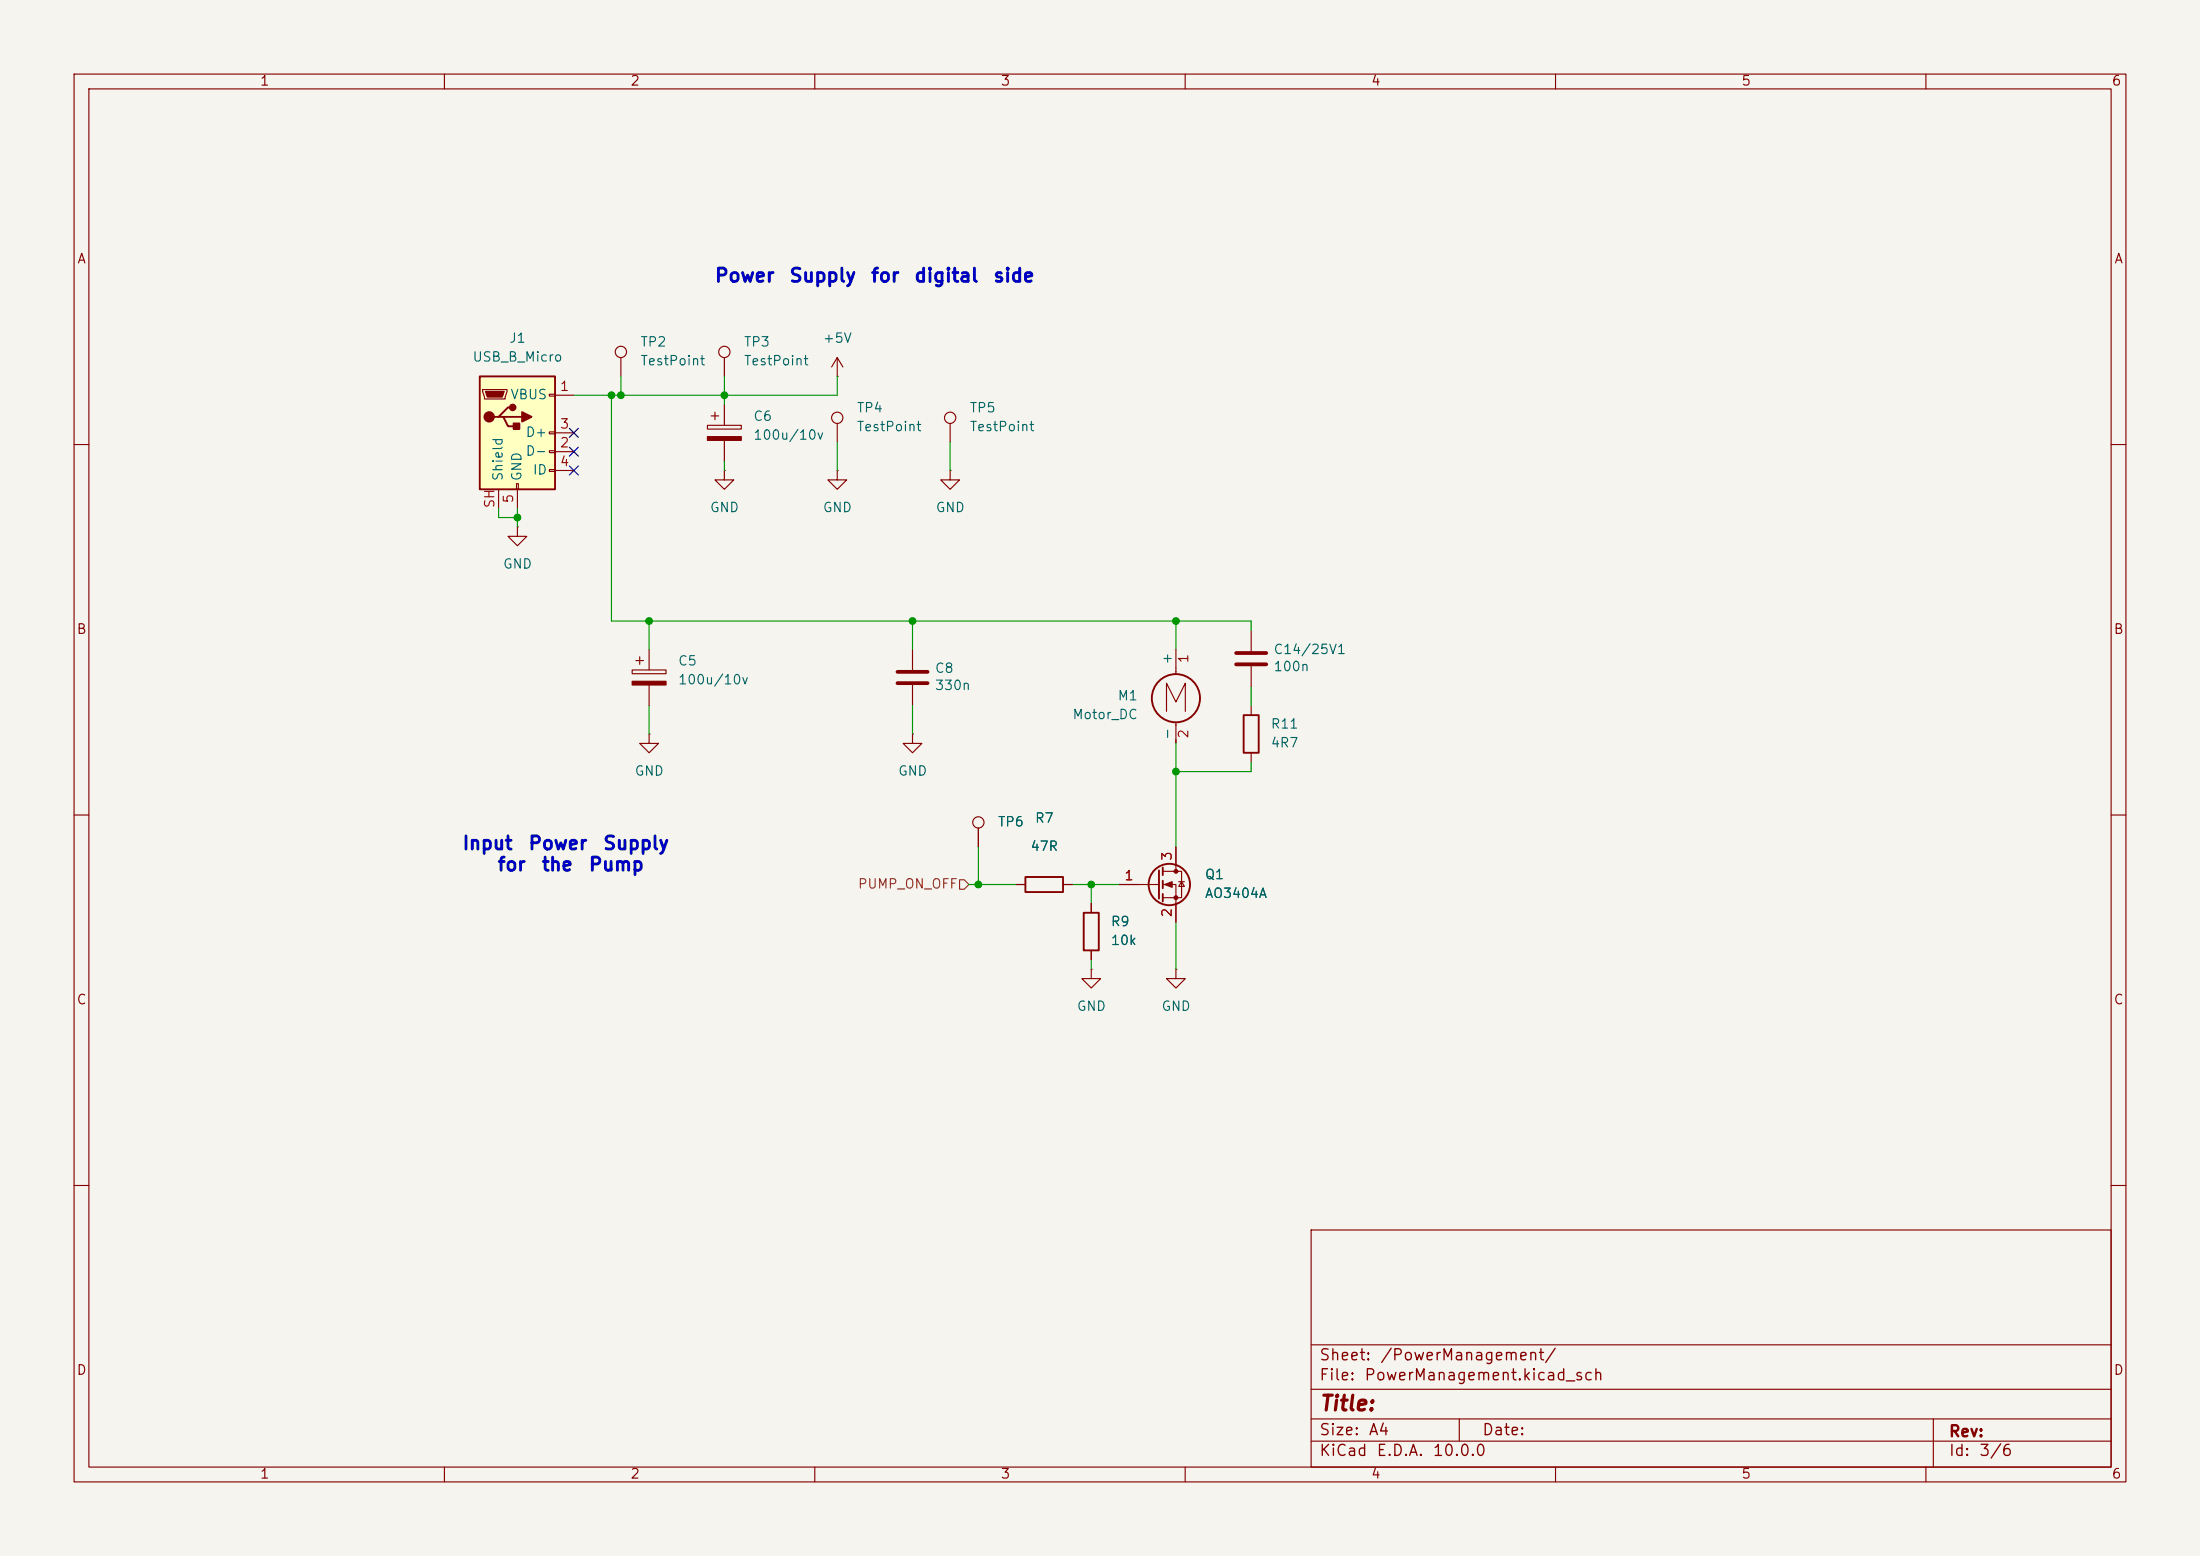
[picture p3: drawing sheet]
(kicad_sch
 (version 20260306)
 (generator "eeschema")
 (generator_version "10.0")
 (paper "A4")
 (lib_symbols
  (symbol "Connector:TestPoint"
   (pin_numbers (hide yes))
   (pin_names
    (offset 0.762) (hide yes)) (exclude_from_sim no) (in_bom yes) (on_board yes)
   (in_pos_files yes)
   (duplicate_pin_numbers_are_jumpers no)
   (property "Reference" "TP" (at 0 6.858 0) (show_name no) (do_not_autoplace no) (effects (font (size 1.27 1.27))))
   (property "Value" "TestPoint" (at 0 5.08 0) (show_name no) (do_not_autoplace no) (effects (font (size 1.27 1.27))))
   (property "Footprint" "" (at 5.08 0 0) (show_name no) (do_not_autoplace no) (hide yes) (effects (font (size 1.27 1.27))))
   (property "Datasheet" "" (at 5.08 0 0) (show_name no) (do_not_autoplace no) (hide yes) (effects (font (size 1.27 1.27))))
   (property "Description" "test point" (at 0 0 0) (show_name no) (do_not_autoplace no) (hide yes) (effects (font (size 1.27 1.27))))
   (symbol "TestPoint_0_1"
    (circle (center 0 3.302) (radius 0.762) (stroke (width 0) (type default)) (fill (type none))))
   (symbol "TestPoint_1_1"
    (pin passive line (at 0 0 90) (length 2.54) (name "1" (effects (font (size 1.27 1.27)))) (number "1" (effects (font (size 1.27 1.27))))))
   (embedded_fonts no))
  (symbol "Device:C"
   (pin_numbers (hide yes))
   (pin_names
    (offset 0.254)) (exclude_from_sim no) (in_bom yes) (on_board yes)
   (in_pos_files yes)
   (duplicate_pin_numbers_are_jumpers no)
   (property "Reference" "C" (at 0.635 2.54 0) (show_name no) (do_not_autoplace no) (effects (font (size 1.27 1.27)) (justify left)))
   (property "Value" "C" (at 0.635 -2.54 0) (show_name no) (do_not_autoplace no) (effects (font (size 1.27 1.27)) (justify left)))
   (property "Footprint" "" (at 0.9652 -3.81 0) (show_name no) (do_not_autoplace no) (hide yes) (effects (font (size 1.27 1.27))))
   (property "Datasheet" "" (at 0 0 0) (show_name no) (do_not_autoplace no) (hide yes) (effects (font (size 1.27 1.27))))
   (property "Description" "Unpolarized capacitor" (at 0 0 0) (show_name no) (do_not_autoplace no) (hide yes) (effects (font (size 1.27 1.27))))
   (symbol "C_0_1"
    (polyline (pts (xy -2.032 0.762) (xy 2.032 0.762)) (stroke (width 0.508) (type default)) (fill (type none)))
    (polyline (pts (xy -2.032 -0.762) (xy 2.032 -0.762)) (stroke (width 0.508) (type default)) (fill (type none))))
   (symbol "C_1_1"
    (pin passive line (at 0 3.81 270) (length 2.794) (name "" (effects (font (size 1.27 1.27)))) (number "1" (effects (font (size 1.27 1.27)))))
    (pin passive line (at 0 -3.81 90) (length 2.794) (name "" (effects (font (size 1.27 1.27)))) (number "2" (effects (font (size 1.27 1.27))))))
   (embedded_fonts no))
  (symbol "Device:C_Polarized"
   (pin_numbers (hide yes))
   (pin_names
    (offset 0.254)) (exclude_from_sim no) (in_bom yes) (on_board yes)
   (in_pos_files yes)
   (duplicate_pin_numbers_are_jumpers no)
   (property "Reference" "C" (at 0.635 2.54 0) (show_name no) (do_not_autoplace no) (effects (font (size 1.27 1.27)) (justify left)))
   (property "Value" "C_Polarized" (at 0.635 -2.54 0) (show_name no) (do_not_autoplace no) (effects (font (size 1.27 1.27)) (justify left)))
   (property "Footprint" "" (at 0.9652 -3.81 0) (show_name no) (do_not_autoplace no) (hide yes) (effects (font (size 1.27 1.27))))
   (property "Datasheet" "" (at 0 0 0) (show_name no) (do_not_autoplace no) (hide yes) (effects (font (size 1.27 1.27))))
   (property "Description" "Polarized capacitor" (at 0 0 0) (show_name no) (do_not_autoplace no) (hide yes) (effects (font (size 1.27 1.27))))
   (symbol "C_Polarized_0_1"
    (rectangle (start -2.286 0.508) (end 2.286 1.016) (stroke (width 0) (type default)) (fill (type none)))
    (polyline (pts (xy -1.778 2.286) (xy -0.762 2.286)) (stroke (width 0) (type default)) (fill (type none)))
    (polyline (pts (xy -1.27 2.794) (xy -1.27 1.778)) (stroke (width 0) (type default)) (fill (type none)))
    (rectangle (start 2.286 -0.508) (end -2.286 -1.016) (stroke (width 0) (type default)) (fill (type outline))))
   (symbol "C_Polarized_1_1"
    (pin passive line (at 0 3.81 270) (length 2.794) (name "" (effects (font (size 1.27 1.27)))) (number "1" (effects (font (size 1.27 1.27)))))
    (pin passive line (at 0 -3.81 90) (length 2.794) (name "" (effects (font (size 1.27 1.27)))) (number "2" (effects (font (size 1.27 1.27))))))
   (embedded_fonts no))
  (symbol "Device:R"
   (pin_numbers (hide yes))
   (pin_names
    (offset 0)) (exclude_from_sim no) (in_bom yes) (on_board yes)
   (in_pos_files yes)
   (duplicate_pin_numbers_are_jumpers no)
   (property "Reference" "R" (at 2.032 0 90) (show_name no) (do_not_autoplace no) (effects (font (size 1.27 1.27))))
   (property "Value" "R" (at 0 0 90) (show_name no) (do_not_autoplace no) (effects (font (size 1.27 1.27))))
   (property "Footprint" "" (at -1.778 0 90) (show_name no) (do_not_autoplace no) (hide yes) (effects (font (size 1.27 1.27))))
   (property "Datasheet" "" (at 0 0 0) (show_name no) (do_not_autoplace no) (hide yes) (effects (font (size 1.27 1.27))))
   (property "Description" "Resistor" (at 0 0 0) (show_name no) (do_not_autoplace no) (hide yes) (effects (font (size 1.27 1.27))))
   (symbol "R_0_1"
    (rectangle (start -1.016 -2.54) (end 1.016 2.54) (stroke (width 0.254) (type default)) (fill (type none))))
   (symbol "R_1_1"
    (pin passive line (at 0 3.81 270) (length 1.27) (name "" (effects (font (size 1.27 1.27)))) (number "1" (effects (font (size 1.27 1.27)))))
    (pin passive line (at 0 -3.81 90) (length 1.27) (name "" (effects (font (size 1.27 1.27)))) (number "2" (effects (font (size 1.27 1.27))))))
   (embedded_fonts no))
  (symbol "Motor:Motor_DC"
   (pin_names
    (offset 0)) (exclude_from_sim no) (in_bom yes) (on_board yes)
   (in_pos_files yes)
   (duplicate_pin_numbers_are_jumpers no)
   (property "Reference" "M" (at 2.54 2.54 0) (show_name no) (do_not_autoplace no) (effects (font (size 1.27 1.27)) (justify left)))
   (property "Value" "Motor_DC" (at 2.54 -5.08 0) (show_name no) (do_not_autoplace no) (effects (font (size 1.27 1.27)) (justify left top)))
   (property "Footprint" "" (at 0 -2.286 0) (show_name no) (do_not_autoplace no) (hide yes) (effects (font (size 1.27 1.27))))
   (property "Datasheet" "" (at 0 -2.286 0) (show_name no) (do_not_autoplace no) (hide yes) (effects (font (size 1.27 1.27))))
   (property "Description" "DC Motor" (at 0 0 0) (show_name no) (do_not_autoplace no) (hide yes) (effects (font (size 1.27 1.27))))
   (symbol "Motor_DC_0_0"
    (polyline (pts (xy -1.27 -3.302) (xy -1.27 0.508) (xy 0 -2.032) (xy 1.27 0.508) (xy 1.27 -3.302)) (stroke (width 0) (type default)) (fill (type none))))
   (symbol "Motor_DC_0_1"
    (polyline (pts (xy 0 2.032) (xy 0 2.54)) (stroke (width 0) (type default)) (fill (type none)))
    (polyline (pts (xy 0 1.7272) (xy 0 2.0828)) (stroke (width 0) (type default)) (fill (type none)))
    (circle (center 0 -1.524) (radius 3.2512) (stroke (width 0.254) (type default)) (fill (type none)))
    (polyline (pts (xy 0 -4.7752) (xy 0 -5.1816)) (stroke (width 0) (type default)) (fill (type none)))
    (polyline (pts (xy 0 -7.62) (xy 0 -7.112)) (stroke (width 0) (type default)) (fill (type none))))
   (symbol "Motor_DC_1_1"
    (pin passive line (at 0 5.08 270) (length 2.54) (name "+" (effects (font (size 1.27 1.27)))) (number "1" (effects (font (size 1.27 1.27)))))
    (pin passive line (at 0 -7.62 90) (length 2.54) (name "-" (effects (font (size 1.27 1.27)))) (number "2" (effects (font (size 1.27 1.27))))))
   (embedded_fonts no))
  (symbol "Transistor_FET:AO3400A"
   (pin_names
    (offset 0) (hide yes)) (exclude_from_sim no) (in_bom yes) (on_board yes)
   (in_pos_files yes)
   (duplicate_pin_numbers_are_jumpers no)
   (property "Reference" "Q" (at 5.08 1.905 0) (show_name no) (do_not_autoplace no) (effects (font (size 1.27 1.27)) (justify left)))
   (property "Value" "AO3400A" (at 5.08 0 0) (show_name no) (do_not_autoplace no) (effects (font (size 1.27 1.27)) (justify left)))
   (property "Footprint" "Package_TO_SOT_SMD:SOT-23" (at 5.08 -1.905 0) (show_name no) (do_not_autoplace no) (hide yes) (effects (font (size 1.27 1.27)
    (italic yes)) (justify left)))
   (property "Datasheet" "http://www.aosmd.com/pdfs/datasheet/AO3400A.pdf" (at 5.08 -3.81 0) (show_name no) (do_not_autoplace no) (hide yes) (effects (font (size 1.27 1.27)) (justify left)))
   (property "Description" "30V Vds, 5.7A Id, N-Channel MOSFET, SOT-23" (at 0 0 0) (show_name no) (do_not_autoplace no) (hide yes) (effects (font (size 1.27 1.27))))
   (symbol "AO3400A_0_1"
    (polyline (pts (xy 0.254 1.905) (xy 0.254 -1.905)) (stroke (width 0.254) (type default)) (fill (type none)))
    (polyline (pts (xy 0.254 0) (xy -2.54 0)) (stroke (width 0) (type default)) (fill (type none)))
    (polyline (pts (xy 0.762 2.286) (xy 0.762 1.27)) (stroke (width 0.254) (type default)) (fill (type none)))
    (polyline (pts (xy 0.762 0.508) (xy 0.762 -0.508)) (stroke (width 0.254) (type default)) (fill (type none)))
    (polyline (pts (xy 0.762 -1.27) (xy 0.762 -2.286)) (stroke (width 0.254) (type default)) (fill (type none)))
    (polyline (pts (xy 0.762 -1.778) (xy 3.302 -1.778) (xy 3.302 1.778) (xy 0.762 1.778)) (stroke (width 0) (type default)) (fill (type none)))
    (polyline (pts (xy 1.016 0) (xy 2.032 0.381) (xy 2.032 -0.381) (xy 1.016 0)) (stroke (width 0) (type default)) (fill (type outline)))
    (circle (center 1.651 0) (radius 2.794) (stroke (width 0.254) (type default)) (fill (type none)))
    (polyline (pts (xy 2.54 2.54) (xy 2.54 1.778)) (stroke (width 0) (type default)) (fill (type none)))
    (circle (center 2.54 1.778) (radius 0.254) (stroke (width 0) (type default)) (fill (type outline)))
    (circle (center 2.54 -1.778) (radius 0.254) (stroke (width 0) (type default)) (fill (type outline)))
    (polyline (pts (xy 2.54 -2.54) (xy 2.54 0) (xy 0.762 0)) (stroke (width 0) (type default)) (fill (type none)))
    (polyline (pts (xy 2.921 0.381) (xy 3.683 0.381)) (stroke (width 0) (type default)) (fill (type none)))
    (polyline (pts (xy 3.302 0.381) (xy 2.921 -0.254) (xy 3.683 -0.254) (xy 3.302 0.381)) (stroke (width 0) (type default)) (fill (type none))))
   (symbol "AO3400A_1_1"
    (pin input line (at -5.08 0 0) (length 2.54) (name "G" (effects (font (size 1.27 1.27)))) (number "1" (effects (font (size 1.27 1.27)))))
    (pin passive line (at 2.54 -5.08 90) (length 2.54) (name "S" (effects (font (size 1.27 1.27)))) (number "2" (effects (font (size 1.27 1.27)))))
    (pin passive line (at 2.54 5.08 270) (length 2.54) (name "D" (effects (font (size 1.27 1.27)))) (number "3" (effects (font (size 1.27 1.27))))))
   (embedded_fonts no))
  (symbol "USB_B_Micro_1"
   (pin_names
    (offset 1.016)) (exclude_from_sim no) (in_bom yes) (on_board yes)
   (in_pos_files yes)
   (duplicate_pin_numbers_are_jumpers no)
   (property "Reference" "J" (at -5.08 11.43 0) (show_name no) (do_not_autoplace no) (effects (font (size 1.27 1.27)) (justify left)))
   (property "Value" "USB_B_Micro" (at -5.08 8.89 0) (show_name no) (do_not_autoplace no) (effects (font (size 1.27 1.27)) (justify left)))
   (property "Footprint" "" (at 3.81 -1.27 0) (show_name no) (do_not_autoplace no) (hide yes) (effects (font (size 1.27 1.27))))
   (property "Datasheet" "" (at 3.81 -1.27 0) (show_name no) (do_not_autoplace no) (hide yes) (effects (font (size 1.27 1.27))))
   (property "Description" "USB Micro Type B connector" (at 0 0 0) (show_name no) (do_not_autoplace no) (hide yes) (effects (font (size 1.27 1.27))))
   (symbol "USB_B_Micro_1_0_1"
    (rectangle (start -5.08 -7.62) (end 5.08 7.62) (stroke (width 0.254) (type default)) (fill (type background)))
    (polyline (pts (xy -4.699 5.842) (xy -4.699 5.588) (xy -4.445 4.826) (xy -4.445 4.572) (xy -1.651 4.572) (xy -1.651 4.826) (xy -1.397 5.588) (xy -1.397 5.842) (xy -4.699 5.842)) (stroke (width 0) (type default)) (fill (type none)))
    (polyline (pts (xy -4.318 5.588) (xy -1.778 5.588) (xy -2.032 4.826) (xy -4.064 4.826) (xy -4.318 5.588)) (stroke (width 0) (type default)) (fill (type outline)))
    (circle (center -3.81 2.159) (radius 0.635) (stroke (width 0.254) (type default)) (fill (type outline)))
    (polyline (pts (xy -3.175 2.159) (xy -2.54 2.159) (xy -1.27 3.429) (xy -0.635 3.429)) (stroke (width 0.254) (type default)) (fill (type none)))
    (polyline (pts (xy -2.54 2.159) (xy -1.905 2.159) (xy -1.27 0.889) (xy 0 0.889)) (stroke (width 0.254) (type default)) (fill (type none)))
    (polyline (pts (xy -1.905 2.159) (xy 0.635 2.159)) (stroke (width 0.254) (type default)) (fill (type none)))
    (circle (center -0.635 3.429) (radius 0.381) (stroke (width 0.254) (type default)) (fill (type outline)))
    (rectangle (start -0.127 -7.62) (end 0.127 -6.858) (stroke (width 0) (type default)) (fill (type none)))
    (rectangle (start 0.254 1.27) (end -0.508 0.508) (stroke (width 0.254) (type default)) (fill (type outline)))
    (polyline (pts (xy 0.635 2.794) (xy 0.635 1.524) (xy 1.905 2.159) (xy 0.635 2.794)) (stroke (width 0.254) (type default)) (fill (type outline)))
    (rectangle (start 5.08 4.953) (end 4.318 5.207) (stroke (width 0) (type default)) (fill (type none)))
    (rectangle (start 5.08 -0.127) (end 4.318 0.127) (stroke (width 0) (type default)) (fill (type none)))
    (rectangle (start 5.08 -2.667) (end 4.318 -2.413) (stroke (width 0) (type default)) (fill (type none)))
    (rectangle (start 5.08 -5.207) (end 4.318 -4.953) (stroke (width 0) (type default)) (fill (type none))))
   (symbol "USB_B_Micro_1_1_1"
    (pin power_out line (at 7.62 5.08 180) (length 2.54) (name "VBUS" (effects (font (size 1.27 1.27)))) (number "1" (effects (font (size 1.27 1.27)))))
    (pin bidirectional line (at 7.62 -2.54 180) (length 2.54) (name "D-" (effects (font (size 1.27 1.27)))) (number "2" (effects (font (size 1.27 1.27)))))
    (pin bidirectional line (at 7.62 0 180) (length 2.54) (name "D+" (effects (font (size 1.27 1.27)))) (number "3" (effects (font (size 1.27 1.27)))))
    (pin passive line (at 7.62 -5.08 180) (length 2.54) (name "ID" (effects (font (size 1.27 1.27)))) (number "4" (effects (font (size 1.27 1.27)))))
    (pin power_out line (at 0 -10.16 90) (length 2.54) (name "GND" (effects (font (size 1.27 1.27)))) (number "5" (effects (font (size 1.27 1.27)))))
    (pin passive line (at -2.54 -10.16 90) (length 2.54) (name "Shield" (effects (font (size 1.27 1.27)))) (number "SH" (effects (font (size 1.27 1.27))))))
   (embedded_fonts no))
  (symbol "power:+5V"
   (power global)
   (pin_numbers (hide yes))
   (pin_names
    (offset 0) (hide yes)) (exclude_from_sim no) (in_bom yes) (on_board yes)
   (in_pos_files yes)
   (duplicate_pin_numbers_are_jumpers no)
   (property "Reference" "#PWR" (at 0 -3.81 0) (show_name no) (do_not_autoplace no) (hide yes) (effects (font (size 1.27 1.27))))
   (property "Value" "+5V" (at 0 3.556 0) (show_name no) (do_not_autoplace no) (effects (font (size 1.27 1.27))))
   (property "Footprint" "" (at 0 0 0) (show_name no) (do_not_autoplace no) (hide yes) (effects (font (size 1.27 1.27))))
   (property "Datasheet" "" (at 0 0 0) (show_name no) (do_not_autoplace no) (hide yes) (effects (font (size 1.27 1.27))))
   (property "Description" "Power symbol creates a global label with name \"+5V\"" (at 0 0 0) (show_name no) (do_not_autoplace no) (hide yes) (effects (font (size 1.27 1.27))))
   (symbol "+5V_0_1"
    (polyline (pts (xy -0.762 1.27) (xy 0 2.54)) (stroke (width 0) (type default)) (fill (type none)))
    (polyline (pts (xy 0 2.54) (xy 0.762 1.27)) (stroke (width 0) (type default)) (fill (type none)))
    (polyline (pts (xy 0 0) (xy 0 2.54)) (stroke (width 0) (type default)) (fill (type none))))
   (symbol "+5V_1_1"
    (pin power_in line (at 0 0 90) (length 0) (name "" (effects (font (size 1.27 1.27)))) (number "1" (effects (font (size 1.27 1.27))))))
   (embedded_fonts no))
  (symbol "power:GND"
   (power global)
   (pin_numbers (hide yes))
   (pin_names
    (offset 0) (hide yes)) (exclude_from_sim no) (in_bom yes) (on_board yes)
   (in_pos_files yes)
   (duplicate_pin_numbers_are_jumpers no)
   (property "Reference" "#PWR" (at 0 -6.35 0) (show_name no) (do_not_autoplace no) (hide yes) (effects (font (size 1.27 1.27))))
   (property "Value" "GND" (at 0 -3.81 0) (show_name no) (do_not_autoplace no) (effects (font (size 1.27 1.27))))
   (property "Footprint" "" (at 0 0 0) (show_name no) (do_not_autoplace no) (hide yes) (effects (font (size 1.27 1.27))))
   (property "Datasheet" "" (at 0 0 0) (show_name no) (do_not_autoplace no) (hide yes) (effects (font (size 1.27 1.27))))
   (property "Description" "Power symbol creates a global label with name \"GND\" , ground" (at 0 0 0) (show_name no) (do_not_autoplace no) (hide yes) (effects (font (size 1.27 1.27))))
   (symbol "GND_0_1"
    (polyline (pts (xy 0 0) (xy 0 -1.27) (xy 1.27 -1.27) (xy 0 -2.54) (xy -1.27 -1.27) (xy 0 -1.27)) (stroke (width 0) (type default)) (fill (type none))))
   (symbol "GND_1_1"
    (pin power_in line (at 0 0 270) (length 0) (name "" (effects (font (size 1.27 1.27)))) (number "1" (effects (font (size 1.27 1.27))))))
   (embedded_fonts no)))
 (text "Power Supply for digital side\n"
  (exclude_from_sim no)
  (at 116.84 37.338 0)
  (effects (font (size 1.8 1.8) (thickness 0.36)
    (bold yes))))
 (text "Input Power Supply \nfor the Pump"
  (exclude_from_sim no)
  (at 76.454 115.316 0)
  (effects (font (size 1.778 1.778) (thickness 0.4064)
    (bold yes))))
 (junction
  (at 132.08 119.38)
  (diameter 0)
  (color 0 0 0 0))
 (junction
  (at 83.82 53.34)
  (diameter 0)
  (color 0 0 0 0))
 (junction
  (at 69.85 69.85)
  (diameter 0)
  (color 0 0 0 0))
 (junction
  (at 82.55 53.34)
  (diameter 0)
  (color 0 0 0 0))
 (junction
  (at 158.75 83.82)
  (diameter 0)
  (color 0 0 0 0))
 (junction
  (at 123.19 83.82)
  (diameter 0)
  (color 0 0 0 0))
 (junction
  (at 147.32 119.38)
  (diameter 0)
  (color 0 0 0 0))
 (junction
  (at 87.63 83.82)
  (diameter 0)
  (color 0 0 0 0))
 (junction
  (at 158.75 104.14)
  (diameter 0)
  (color 0 0 0 0))
 (junction
  (at 97.79 53.34)
  (diameter 0)
  (color 0 0 0 0))
 (no_connect
  (at 77.47 60.96))
 (no_connect
  (at 77.47 63.5))
 (no_connect
  (at 77.47 58.42))
 (wire
  (pts (xy 83.82 53.34) (xy 97.79 53.34))
  (stroke (width 0) (type default)))
 (wire
  (pts (xy 158.75 100.33) (xy 158.75 104.14))
  (stroke (width 0) (type default)))
 (wire
  (pts (xy 82.55 53.34) (xy 82.55 83.82))
  (stroke (width 0) (type default)))
 (wire
  (pts (xy 144.78 119.38) (xy 147.32 119.38))
  (stroke (width 0) (type default)))
 (wire
  (pts (xy 132.08 114.3) (xy 132.08 119.38))
  (stroke (width 0) (type default)))
 (wire
  (pts (xy 123.19 83.82) (xy 158.75 83.82))
  (stroke (width 0) (type default)))
 (wire
  (pts (xy 67.31 69.85) (xy 69.85 69.85))
  (stroke (width 0) (type default)))
 (wire
  (pts (xy 123.19 83.82) (xy 123.19 87.63))
  (stroke (width 0) (type solid)))
 (wire
  (pts (xy 132.08 119.38) (xy 137.16 119.38))
  (stroke (width 0) (type default)))
 (wire
  (pts (xy 168.91 102.87) (xy 168.91 104.14))
  (stroke (width 0) (type default)))
 (wire
  (pts (xy 158.75 83.82) (xy 168.91 83.82))
  (stroke (width 0) (type default)))
 (wire
  (pts (xy 113.03 50.8) (xy 113.03 53.34))
  (stroke (width 0) (type default)))
 (wire
  (pts (xy 130.81 119.38) (xy 132.08 119.38))
  (stroke (width 0) (type default)))
 (wire
  (pts (xy 77.47 53.34) (xy 82.55 53.34))
  (stroke (width 0) (type default)))
 (wire
  (pts (xy 67.31 68.58) (xy 67.31 69.85))
  (stroke (width 0) (type default)))
 (wire
  (pts (xy 97.79 53.34) (xy 113.03 53.34))
  (stroke (width 0) (type default)))
 (wire
  (pts (xy 113.03 59.69) (xy 113.03 63.5))
  (stroke (width 0) (type default)))
 (wire
  (pts (xy 87.63 95.25) (xy 87.63 99.06))
  (stroke (width 0) (type solid)))
 (wire
  (pts (xy 82.55 83.82) (xy 87.63 83.82))
  (stroke (width 0) (type default)))
 (wire
  (pts (xy 147.32 119.38) (xy 151.13 119.38))
  (stroke (width 0) (type default)))
 (wire
  (pts (xy 147.32 121.92) (xy 147.32 119.38))
  (stroke (width 0) (type solid)))
 (wire
  (pts (xy 168.91 92.71) (xy 168.91 95.25))
  (stroke (width 0) (type default)))
 (wire
  (pts (xy 82.55 53.34) (xy 83.82 53.34))
  (stroke (width 0) (type default)))
 (wire
  (pts (xy 128.27 59.69) (xy 128.27 63.5))
  (stroke (width 0) (type default)))
 (wire
  (pts (xy 87.63 83.82) (xy 123.19 83.82))
  (stroke (width 0) (type default)))
 (wire
  (pts (xy 158.75 124.46) (xy 158.75 130.81))
  (stroke (width 0) (type default)))
 (wire
  (pts (xy 168.91 85.09) (xy 168.91 83.82))
  (stroke (width 0) (type default)))
 (wire
  (pts (xy 97.79 50.8) (xy 97.79 53.34))
  (stroke (width 0) (type default)))
 (wire
  (pts (xy 158.75 104.14) (xy 158.75 114.3))
  (stroke (width 0) (type default)))
 (wire
  (pts (xy 97.79 62.23) (xy 97.79 63.5))
  (stroke (width 0) (type default)))
 (wire
  (pts (xy 147.32 129.54) (xy 147.32 130.81))
  (stroke (width 0) (type solid)))
 (wire
  (pts (xy 123.19 95.25) (xy 123.19 99.06))
  (stroke (width 0) (type solid)))
 (wire
  (pts (xy 69.85 69.85) (xy 69.85 68.58))
  (stroke (width 0) (type default)))
 (wire
  (pts (xy 97.79 53.34) (xy 97.79 54.61))
  (stroke (width 0) (type default)))
 (wire
  (pts (xy 158.75 104.14) (xy 168.91 104.14))
  (stroke (width 0) (type default)))
 (wire
  (pts (xy 87.63 83.82) (xy 87.63 87.63))
  (stroke (width 0) (type solid)))
 (wire
  (pts (xy 83.82 50.8) (xy 83.82 53.34))
  (stroke (width 0) (type default)))
 (wire
  (pts (xy 158.75 83.82) (xy 158.75 87.63))
  (stroke (width 0) (type default)))
 (wire
  (pts (xy 69.85 69.85) (xy 69.85 71.12))
  (stroke (width 0) (type default)))
 (hierarchical_label "PUMP_ON_OFF"
  (shape input)
  (at 130.81 119.38 180)
  (effects (font (size 1.27 1.27)) (justify right)))
 (symbol
  (lib_id "power:GND")
  (at 97.79 63.5 0)
  (unit 1)
  (body_style 1)
  (exclude_from_sim no)
  (in_bom yes)
  (on_board yes)
  (in_pos_files yes)
  (dnp no)
  (fields_autoplaced yes)
  (property "Reference" "#PWR050" (at 97.79 69.85 0) (hide yes) (show_name no) (do_not_autoplace no) (effects (font (size 1.27 1.27))))
  (property "Value" "GND" (at 97.79 68.58 0) (show_name no) (do_not_autoplace no) (effects (font (size 1.27 1.27))))
  (property "Footprint" "" (at 97.79 63.5 0) (hide yes) (show_name no) (do_not_autoplace no) (effects (font (size 1.27 1.27))))
  (property "Datasheet" "" (at 97.79 63.5 0) (hide yes) (show_name no) (do_not_autoplace no) (effects (font (size 1.27 1.27))))
  (property "Description" "Power symbol creates a global label with name \"GND\" , ground" (at 97.79 63.5 0) (hide yes) (show_name no) (do_not_autoplace no) (effects (font (size 1.27 1.27))))
  (pin "1"))
 (symbol
  (lib_id "Device:R")
  (at 168.91 99.06 180)
  (unit 1)
  (body_style 1)
  (exclude_from_sim no)
  (in_bom yes)
  (on_board yes)
  (in_pos_files yes)
  (dnp no)
  (fields_autoplaced yes)
  (property "Reference" "R11" (at 171.45 97.7899 0) (show_name no) (do_not_autoplace no) (effects (font (size 1.27 1.27)) (justify right)))
  (property "Value" "4R7" (at 171.45 100.3299 0) (show_name no) (do_not_autoplace no) (effects (font (size 1.27 1.27)) (justify right)))
  (property "Footprint" "Resistor_SMD:R_0603_1608Metric" (at 170.688 99.06 90) (hide yes) (show_name no) (do_not_autoplace no) (effects (font (size 1.27 1.27))))
  (property "Datasheet" "" (at 168.91 99.06 0) (hide yes) (show_name no) (do_not_autoplace no) (effects (font (size 1.27 1.27))))
  (property "Description" "Resistor" (at 168.91 99.06 0) (hide yes) (show_name no) (do_not_autoplace no) (effects (font (size 1.27 1.27))))
  (pin "1")
  (pin "2"))
 (symbol
  (lib_id "power:GND")
  (at 69.85 71.12 0)
  (unit 1)
  (body_style 1)
  (exclude_from_sim no)
  (in_bom yes)
  (on_board yes)
  (in_pos_files yes)
  (dnp no)
  (fields_autoplaced yes)
  (property "Reference" "#PWR012" (at 69.85 77.47 0) (hide yes) (show_name no) (do_not_autoplace no) (effects (font (size 1.27 1.27))))
  (property "Value" "GND" (at 69.85 76.2 0) (show_name no) (do_not_autoplace no) (effects (font (size 1.27 1.27))))
  (property "Footprint" "" (at 69.85 71.12 0) (hide yes) (show_name no) (do_not_autoplace no) (effects (font (size 1.27 1.27))))
  (property "Datasheet" "" (at 69.85 71.12 0) (hide yes) (show_name no) (do_not_autoplace no) (effects (font (size 1.27 1.27))))
  (property "Description" "Power symbol creates a global label with name \"GND\" , ground" (at 69.85 71.12 0) (hide yes) (show_name no) (do_not_autoplace no) (effects (font (size 1.27 1.27))))
  (pin "1"))
 (symbol
  (lib_id "power:GND")
  (at 158.75 130.81 0)
  (unit 1)
  (body_style 1)
  (exclude_from_sim no)
  (in_bom yes)
  (on_board yes)
  (in_pos_files yes)
  (dnp no)
  (fields_autoplaced yes)
  (property "Reference" "#PWR028" (at 158.75 137.16 0) (hide yes) (show_name no) (do_not_autoplace no) (effects (font (size 1.27 1.27))))
  (property "Value" "GND" (at 158.75 135.89 0) (show_name no) (do_not_autoplace no) (effects (font (size 1.27 1.27))))
  (property "Footprint" "" (at 158.75 130.81 0) (hide yes) (show_name no) (do_not_autoplace no) (effects (font (size 1.27 1.27))))
  (property "Datasheet" "" (at 158.75 130.81 0) (hide yes) (show_name no) (do_not_autoplace no) (effects (font (size 1.27 1.27))))
  (property "Description" "Power symbol creates a global label with name \"GND\" , ground" (at 158.75 130.81 0) (hide yes) (show_name no) (do_not_autoplace no) (effects (font (size 1.27 1.27))))
  (pin "1"))
 (symbol
  (lib_id "Device:C_Polarized")
  (at 87.63 91.44 0)
  (unit 1)
  (body_style 1)
  (exclude_from_sim no)
  (in_bom yes)
  (on_board yes)
  (in_pos_files yes)
  (dnp no)
  (fields_autoplaced yes)
  (property "Reference" "C5" (at 91.44 89.2809 0) (show_name no) (do_not_autoplace no) (effects (font (size 1.27 1.27)) (justify left)))
  (property "Value" "100u/10v" (at 91.44 91.8209 0) (show_name no) (do_not_autoplace no) (effects (font (size 1.27 1.27)) (justify left)))
  (property "Footprint" "Capacitor_Tantalum_SMD:CP_EIA-6032-28_Kemet-C" (at 88.5952 95.25 0) (hide yes) (show_name no) (do_not_autoplace no) (effects (font (size 1.27 1.27))))
  (property "Datasheet" "" (at 87.63 91.44 0) (hide yes) (show_name no) (do_not_autoplace no) (effects (font (size 1.27 1.27))))
  (property "Description" "Polarized capacitor" (at 87.63 91.44 0) (hide yes) (show_name no) (do_not_autoplace no) (effects (font (size 1.27 1.27))))
  (pin "1")
  (pin "2"))
 (symbol
  (lib_id "Connector:TestPoint")
  (at 128.27 59.69 0)
  (unit 1)
  (body_style 1)
  (exclude_from_sim no)
  (in_bom yes)
  (on_board yes)
  (in_pos_files yes)
  (dnp no)
  (fields_autoplaced yes)
  (property "Reference" "TP5" (at 130.81 55.1179 0) (show_name no) (do_not_autoplace no) (effects (font (size 1.27 1.27)) (justify left)))
  (property "Value" "TestPoint" (at 130.81 57.6579 0) (show_name no) (do_not_autoplace no) (effects (font (size 1.27 1.27)) (justify left)))
  (property "Footprint" "TestPoint:TestPoint_Pad_D1.5mm" (at 133.35 59.69 0) (hide yes) (show_name no) (do_not_autoplace no) (effects (font (size 1.27 1.27))))
  (property "Datasheet" "" (at 133.35 59.69 0) (hide yes) (show_name no) (do_not_autoplace no) (effects (font (size 1.27 1.27))))
  (property "Description" "test point" (at 128.27 59.69 0) (hide yes) (show_name no) (do_not_autoplace no) (effects (font (size 1.27 1.27))))
  (pin "1"))
 (symbol
  (lib_id "power:GND")
  (at 113.03 63.5 0)
  (unit 1)
  (body_style 1)
  (exclude_from_sim no)
  (in_bom yes)
  (on_board yes)
  (in_pos_files yes)
  (dnp no)
  (fields_autoplaced yes)
  (property "Reference" "#PWR051" (at 113.03 69.85 0) (hide yes) (show_name no) (do_not_autoplace no) (effects (font (size 1.27 1.27))))
  (property "Value" "GND" (at 113.03 68.58 0) (show_name no) (do_not_autoplace no) (effects (font (size 1.27 1.27))))
  (property "Footprint" "" (at 113.03 63.5 0) (hide yes) (show_name no) (do_not_autoplace no) (effects (font (size 1.27 1.27))))
  (property "Datasheet" "" (at 113.03 63.5 0) (hide yes) (show_name no) (do_not_autoplace no) (effects (font (size 1.27 1.27))))
  (property "Description" "Power symbol creates a global label with name \"GND\" , ground" (at 113.03 63.5 0) (hide yes) (show_name no) (do_not_autoplace no) (effects (font (size 1.27 1.27))))
  (pin "1"))
 (symbol
  (lib_id "Device:C_Polarized")
  (at 97.79 58.42 0)
  (unit 1)
  (body_style 1)
  (exclude_from_sim no)
  (in_bom yes)
  (on_board yes)
  (in_pos_files yes)
  (dnp no)
  (fields_autoplaced yes)
  (property "Reference" "C6" (at 101.6 56.2609 0) (show_name no) (do_not_autoplace no) (effects (font (size 1.27 1.27)) (justify left)))
  (property "Value" "100u/10v" (at 101.6 58.8009 0) (show_name no) (do_not_autoplace no) (effects (font (size 1.27 1.27)) (justify left)))
  (property "Footprint" "Capacitor_Tantalum_SMD:CP_EIA-6032-28_Kemet-C" (at 98.7552 62.23 0) (hide yes) (show_name no) (do_not_autoplace no) (effects (font (size 1.27 1.27))))
  (property "Datasheet" "" (at 97.79 58.42 0) (hide yes) (show_name no) (do_not_autoplace no) (effects (font (size 1.27 1.27))))
  (property "Description" "Polarized capacitor" (at 97.79 58.42 0) (hide yes) (show_name no) (do_not_autoplace no) (effects (font (size 1.27 1.27))))
  (pin "1")
  (pin "2"))
 (symbol
  (lib_id "Device:R")
  (at 147.32 125.73 180)
  (unit 1)
  (body_style 1)
  (exclude_from_sim no)
  (in_bom yes)
  (on_board yes)
  (in_pos_files yes)
  (dnp no)
  (fields_autoplaced yes)
  (property "Reference" "R9" (at 149.86 124.4599 0) (show_name no) (do_not_autoplace no) (effects (font (size 1.27 1.27)) (justify right)))
  (property "Value" "10k" (at 149.86 126.9999 0) (show_name no) (do_not_autoplace no) (effects (font (size 1.27 1.27)) (justify right)))
  (property "Footprint" "Resistor_SMD:R_0603_1608Metric" (at 149.098 125.73 90) (hide yes) (show_name no) (do_not_autoplace no) (effects (font (size 1.27 1.27))))
  (property "Datasheet" "" (at 147.32 125.73 0) (hide yes) (show_name no) (do_not_autoplace no) (effects (font (size 1.27 1.27))))
  (property "Description" "Resistor" (at 147.32 125.73 0) (hide yes) (show_name no) (do_not_autoplace no) (effects (font (size 1.27 1.27))))
  (pin "1")
  (pin "2"))
 (symbol
  (lib_id "Motor:Motor_DC")
  (at 158.75 92.71 0)
  (unit 1)
  (body_style 1)
  (exclude_from_sim no)
  (in_bom yes)
  (on_board yes)
  (in_pos_files yes)
  (dnp no)
  (fields_autoplaced yes)
  (property "Reference" "M1" (at 153.67 93.9799 0) (show_name no) (do_not_autoplace no) (effects (font (size 1.27 1.27)) (justify right)))
  (property "Value" "Motor_DC" (at 153.67 96.5199 0) (show_name no) (do_not_autoplace no) (effects (font (size 1.27 1.27)) (justify right)))
  (property "Footprint" "Connector_JST:JST_EH_B2B-EH-A_1x02_P2.50mm_Vertical" (at 158.75 94.996 0) (hide yes) (show_name no) (do_not_autoplace no) (effects (font (size 1.27 1.27))))
  (property "Datasheet" "" (at 158.75 94.996 0) (hide yes) (show_name no) (do_not_autoplace no) (effects (font (size 1.27 1.27))))
  (property "Description" "DC Motor" (at 158.75 92.71 0) (hide yes) (show_name no) (do_not_autoplace no) (effects (font (size 1.27 1.27))))
  (pin "2")
  (pin "1"))
 (symbol
  (lib_id "Connector:TestPoint")
  (at 132.08 114.3 0)
  (unit 1)
  (body_style 1)
  (exclude_from_sim no)
  (in_bom yes)
  (on_board yes)
  (in_pos_files yes)
  (dnp no)
  (fields_autoplaced yes)
  (property "Reference" "TP6" (at 134.62 110.9979 0) (show_name no) (do_not_autoplace no) (effects (font (size 1.27 1.27)) (justify left)))
  (property "Value" "TestPoint" (at 134.62 112.2679 0) (hide yes) (show_name no) (do_not_autoplace no) (effects (font (size 1.27 1.27)) (justify left)))
  (property "Footprint" "TestPoint:TestPoint_Pad_D1.5mm" (at 137.16 114.3 0) (hide yes) (show_name no) (do_not_autoplace no) (effects (font (size 1.27 1.27))))
  (property "Datasheet" "" (at 137.16 114.3 0) (hide yes) (show_name no) (do_not_autoplace no) (effects (font (size 1.27 1.27))))
  (property "Description" "test point" (at 132.08 114.3 0) (hide yes) (show_name no) (do_not_autoplace no) (effects (font (size 1.27 1.27))))
  (pin "1"))
 (symbol
  (lib_id "power:+5V")
  (at 113.03 50.8 0)
  (unit 1)
  (body_style 1)
  (exclude_from_sim no)
  (in_bom yes)
  (on_board yes)
  (in_pos_files yes)
  (dnp no)
  (fields_autoplaced yes)
  (property "Reference" "#PWR06" (at 113.03 54.61 0) (hide yes) (show_name no) (do_not_autoplace no) (effects (font (size 1.27 1.27))))
  (property "Value" "+5V" (at 113.03 45.72 0) (show_name no) (do_not_autoplace no) (effects (font (size 1.27 1.27))))
  (property "Footprint" "" (at 113.03 50.8 0) (hide yes) (show_name no) (do_not_autoplace no) (effects (font (size 1.27 1.27))))
  (property "Datasheet" "" (at 113.03 50.8 0) (hide yes) (show_name no) (do_not_autoplace no) (effects (font (size 1.27 1.27))))
  (property "Description" "Power symbol creates a global label with name \"+5V\"" (at 113.03 50.8 0) (hide yes) (show_name no) (do_not_autoplace no) (effects (font (size 1.27 1.27))))
  (pin "1"))
 (symbol
  (lib_id "power:GND")
  (at 147.32 130.81 0)
  (unit 1)
  (body_style 1)
  (exclude_from_sim no)
  (in_bom yes)
  (on_board yes)
  (in_pos_files yes)
  (dnp no)
  (fields_autoplaced yes)
  (property "Reference" "#PWR026" (at 147.32 137.16 0) (hide yes) (show_name no) (do_not_autoplace no) (effects (font (size 1.27 1.27))))
  (property "Value" "GND" (at 147.32 135.89 0) (show_name no) (do_not_autoplace no) (effects (font (size 1.27 1.27))))
  (property "Footprint" "" (at 147.32 130.81 0) (hide yes) (show_name no) (do_not_autoplace no) (effects (font (size 1.27 1.27))))
  (property "Datasheet" "" (at 147.32 130.81 0) (hide yes) (show_name no) (do_not_autoplace no) (effects (font (size 1.27 1.27))))
  (property "Description" "Power symbol creates a global label with name \"GND\" , ground" (at 147.32 130.81 0) (hide yes) (show_name no) (do_not_autoplace no) (effects (font (size 1.27 1.27))))
  (pin "1"))
 (symbol
  (lib_id "Connector:TestPoint")
  (at 83.82 50.8 0)
  (unit 1)
  (body_style 1)
  (exclude_from_sim no)
  (in_bom yes)
  (on_board yes)
  (in_pos_files yes)
  (dnp no)
  (fields_autoplaced yes)
  (property "Reference" "TP2" (at 86.36 46.2279 0) (show_name no) (do_not_autoplace no) (effects (font (size 1.27 1.27)) (justify left)))
  (property "Value" "TestPoint" (at 86.36 48.7679 0) (show_name no) (do_not_autoplace no) (effects (font (size 1.27 1.27)) (justify left)))
  (property "Footprint" "TestPoint:TestPoint_Pad_D1.5mm" (at 88.9 50.8 0) (hide yes) (show_name no) (do_not_autoplace no) (effects (font (size 1.27 1.27))))
  (property "Datasheet" "" (at 88.9 50.8 0) (hide yes) (show_name no) (do_not_autoplace no) (effects (font (size 1.27 1.27))))
  (property "Description" "test point" (at 83.82 50.8 0) (hide yes) (show_name no) (do_not_autoplace no) (effects (font (size 1.27 1.27))))
  (pin "1"))
 (symbol
  (lib_id "Connector:TestPoint")
  (at 97.79 50.8 0)
  (unit 1)
  (body_style 1)
  (exclude_from_sim no)
  (in_bom yes)
  (on_board yes)
  (in_pos_files yes)
  (dnp no)
  (fields_autoplaced yes)
  (property "Reference" "TP3" (at 100.33 46.2279 0) (show_name no) (do_not_autoplace no) (effects (font (size 1.27 1.27)) (justify left)))
  (property "Value" "TestPoint" (at 100.33 48.7679 0) (show_name no) (do_not_autoplace no) (effects (font (size 1.27 1.27)) (justify left)))
  (property "Footprint" "TestPoint:TestPoint_Pad_D1.5mm" (at 102.87 50.8 0) (hide yes) (show_name no) (do_not_autoplace no) (effects (font (size 1.27 1.27))))
  (property "Datasheet" "" (at 102.87 50.8 0) (hide yes) (show_name no) (do_not_autoplace no) (effects (font (size 1.27 1.27))))
  (property "Description" "test point" (at 97.79 50.8 0) (hide yes) (show_name no) (do_not_autoplace no) (effects (font (size 1.27 1.27))))
  (pin "1"))
 (symbol
  (lib_id "power:GND")
  (at 87.63 99.06 0)
  (unit 1)
  (body_style 1)
  (exclude_from_sim no)
  (in_bom yes)
  (on_board yes)
  (in_pos_files yes)
  (dnp no)
  (property "Reference" "#PWR011" (at 87.63 105.41 0) (hide yes) (show_name no) (do_not_autoplace no) (effects (font (size 1.27 1.27))))
  (property "Value" "GND" (at 87.63 104.14 0) (show_name no) (do_not_autoplace no) (effects (font (size 1.27 1.27))))
  (property "Footprint" "" (at 87.63 99.06 0) (hide yes) (show_name no) (do_not_autoplace no) (effects (font (size 1.27 1.27))))
  (property "Datasheet" "" (at 87.63 99.06 0) (hide yes) (show_name no) (do_not_autoplace no) (effects (font (size 1.27 1.27))))
  (property "Description" "Power symbol creates a global label with name \"GND\" , ground" (at 87.63 99.06 0) (hide yes) (show_name no) (do_not_autoplace no) (effects (font (size 1.27 1.27))))
  (pin "1"))
 (symbol
  (lib_id "power:GND")
  (at 128.27 63.5 0)
  (unit 1)
  (body_style 1)
  (exclude_from_sim no)
  (in_bom yes)
  (on_board yes)
  (in_pos_files yes)
  (dnp no)
  (fields_autoplaced yes)
  (property "Reference" "#PWR052" (at 128.27 69.85 0) (hide yes) (show_name no) (do_not_autoplace no) (effects (font (size 1.27 1.27))))
  (property "Value" "GND" (at 128.27 68.58 0) (show_name no) (do_not_autoplace no) (effects (font (size 1.27 1.27))))
  (property "Footprint" "" (at 128.27 63.5 0) (hide yes) (show_name no) (do_not_autoplace no) (effects (font (size 1.27 1.27))))
  (property "Datasheet" "" (at 128.27 63.5 0) (hide yes) (show_name no) (do_not_autoplace no) (effects (font (size 1.27 1.27))))
  (property "Description" "Power symbol creates a global label with name \"GND\" , ground" (at 128.27 63.5 0) (hide yes) (show_name no) (do_not_autoplace no) (effects (font (size 1.27 1.27))))
  (pin "1"))
 (symbol
  (lib_id "Device:C")
  (at 168.91 88.9 0)
  (unit 1)
  (body_style 1)
  (exclude_from_sim no)
  (in_bom yes)
  (on_board yes)
  (in_pos_files yes)
  (dnp no)
  (property "Reference" "C14/25V1" (at 171.831 87.7316 0) (show_name no) (do_not_autoplace no) (effects (font (size 1.27 1.27)) (justify left)))
  (property "Value" "100n" (at 171.831 90.043 0) (show_name no) (do_not_autoplace no) (effects (font (size 1.27 1.27)) (justify left)))
  (property "Footprint" "Capacitor_SMD:C_0603_1608Metric" (at 169.8752 92.71 0) (hide yes) (show_name no) (do_not_autoplace no) (effects (font (size 1.27 1.27))))
  (property "Datasheet" "" (at 168.91 88.9 0) (hide yes) (show_name no) (do_not_autoplace no) (effects (font (size 1.27 1.27))))
  (property "Description" "Unpolarized capacitor" (at 168.91 88.9 0) (hide yes) (show_name no) (do_not_autoplace no) (effects (font (size 1.27 1.27))))
  (pin "1")
  (pin "2"))
 (symbol
  (lib_id "Device:R")
  (at 140.97 119.38 270)
  (unit 1)
  (body_style 1)
  (exclude_from_sim no)
  (in_bom yes)
  (on_board yes)
  (in_pos_files yes)
  (dnp no)
  (fields_autoplaced yes)
  (property "Reference" "R7" (at 140.97 110.49 90) (show_name no) (do_not_autoplace no) (effects (font (size 1.27 1.27))))
  (property "Value" "47R" (at 140.97 114.3 90) (show_name no) (do_not_autoplace no) (effects (font (size 1.27 1.27))))
  (property "Footprint" "Resistor_SMD:R_0603_1608Metric" (at 140.97 117.602 90) (hide yes) (show_name no) (do_not_autoplace no) (effects (font (size 1.27 1.27))))
  (property "Datasheet" "" (at 140.97 119.38 0) (hide yes) (show_name no) (do_not_autoplace no) (effects (font (size 1.27 1.27))))
  (property "Description" "Resistor" (at 140.97 119.38 0) (hide yes) (show_name no) (do_not_autoplace no) (effects (font (size 1.27 1.27))))
  (pin "1")
  (pin "2"))
 (symbol
  (lib_id "power:GND")
  (at 123.19 99.06 0)
  (unit 1)
  (body_style 1)
  (exclude_from_sim no)
  (in_bom yes)
  (on_board yes)
  (in_pos_files yes)
  (dnp no)
  (fields_autoplaced yes)
  (property "Reference" "#PWR018" (at 123.19 105.41 0) (hide yes) (show_name no) (do_not_autoplace no) (effects (font (size 1.27 1.27))))
  (property "Value" "GND" (at 123.19 104.14 0) (show_name no) (do_not_autoplace no) (effects (font (size 1.27 1.27))))
  (property "Footprint" "" (at 123.19 99.06 0) (hide yes) (show_name no) (do_not_autoplace no) (effects (font (size 1.27 1.27))))
  (property "Datasheet" "" (at 123.19 99.06 0) (hide yes) (show_name no) (do_not_autoplace no) (effects (font (size 1.27 1.27))))
  (property "Description" "Power symbol creates a global label with name \"GND\" , ground" (at 123.19 99.06 0) (hide yes) (show_name no) (do_not_autoplace no) (effects (font (size 1.27 1.27))))
  (pin "1"))
 (symbol
  (lib_name "USB_B_Micro_1")
  (lib_id "Connector:USB_B_Micro")
  (at 69.85 58.42 0)
  (unit 1)
  (body_style 1)
  (exclude_from_sim no)
  (in_bom yes)
  (on_board yes)
  (in_pos_files yes)
  (dnp no)
  (fields_autoplaced yes)
  (property "Reference" "J1" (at 69.85 45.72 0) (show_name no) (do_not_autoplace no) (effects (font (size 1.27 1.27))))
  (property "Value" "USB_B_Micro" (at 69.85 48.26 0) (show_name no) (do_not_autoplace no) (effects (font (size 1.27 1.27))))
  (property "Footprint" "PlantWateringDevice:USB_Micro-B_Molex-105017-0001_Extra_Mechanical_Pads" (at 73.66 59.69 0) (hide yes) (show_name no) (do_not_autoplace no) (effects (font (size 1.27 1.27))))
  (property "Datasheet" "" (at 73.66 59.69 0) (hide yes) (show_name no) (do_not_autoplace no) (effects (font (size 1.27 1.27))))
  (property "Description" "USB Micro Type B connector" (at 69.85 58.42 0) (hide yes) (show_name no) (do_not_autoplace no) (effects (font (size 1.27 1.27))))
  (pin "1")
  (pin "SH")
  (pin "3")
  (pin "5")
  (pin "2")
  (pin "4"))
 (symbol
  (lib_id "Transistor_FET:AO3400A")
  (at 156.21 119.38 0)
  (unit 1)
  (body_style 1)
  (exclude_from_sim no)
  (in_bom yes)
  (on_board yes)
  (in_pos_files yes)
  (dnp no)
  (fields_autoplaced yes)
  (property "Reference" "Q1" (at 162.56 118.1099 0) (show_name no) (do_not_autoplace no) (effects (font (size 1.27 1.27)) (justify left)))
  (property "Value" "AO3404A" (at 162.56 120.6499 0) (show_name no) (do_not_autoplace no) (effects (font (size 1.27 1.27)) (justify left)))
  (property "Footprint" "Package_TO_SOT_SMD:SOT-23" (at 161.29 121.285 0) (hide yes) (show_name no) (do_not_autoplace no) (effects (font (size 1.27 1.27)
    (italic yes)) (justify left)))
  (property "Datasheet" "http://www.aosmd.com/pdfs/datasheet/AO3400A.pdf" (at 161.29 123.19 0) (hide yes) (show_name no) (do_not_autoplace no) (effects (font (size 1.27 1.27)) (justify left)))
  (property "Description" "30V Vds, 5.7A Id, N-Channel MOSFET, SOT-23" (at 156.21 119.38 0) (hide yes) (show_name no) (do_not_autoplace no) (effects (font (size 1.27 1.27))))
  (pin "3")
  (pin "1")
  (pin "2"))
 (symbol
  (lib_id "Device:C")
  (at 123.19 91.44 0)
  (unit 1)
  (body_style 1)
  (exclude_from_sim no)
  (in_bom yes)
  (on_board yes)
  (in_pos_files yes)
  (dnp no)
  (property "Reference" "C8" (at 126.111 90.2716 0) (show_name no) (do_not_autoplace no) (effects (font (size 1.27 1.27)) (justify left)))
  (property "Value" "330n" (at 126.111 92.583 0) (show_name no) (do_not_autoplace no) (effects (font (size 1.27 1.27)) (justify left)))
  (property "Footprint" "Capacitor_SMD:C_0603_1608Metric" (at 124.1552 95.25 0) (hide yes) (show_name no) (do_not_autoplace no) (effects (font (size 1.27 1.27))))
  (property "Datasheet" "" (at 123.19 91.44 0) (hide yes) (show_name no) (do_not_autoplace no) (effects (font (size 1.27 1.27))))
  (property "Description" "Unpolarized capacitor" (at 123.19 91.44 0) (hide yes) (show_name no) (do_not_autoplace no) (effects (font (size 1.27 1.27))))
  (pin "1")
  (pin "2"))
 (symbol
  (lib_id "Connector:TestPoint")
  (at 113.03 59.69 0)
  (unit 1)
  (body_style 1)
  (exclude_from_sim no)
  (in_bom yes)
  (on_board yes)
  (in_pos_files yes)
  (dnp no)
  (fields_autoplaced yes)
  (property "Reference" "TP4" (at 115.57 55.1179 0) (show_name no) (do_not_autoplace no) (effects (font (size 1.27 1.27)) (justify left)))
  (property "Value" "TestPoint" (at 115.57 57.6579 0) (show_name no) (do_not_autoplace no) (effects (font (size 1.27 1.27)) (justify left)))
  (property "Footprint" "TestPoint:TestPoint_Pad_D1.5mm" (at 118.11 59.69 0) (hide yes) (show_name no) (do_not_autoplace no) (effects (font (size 1.27 1.27))))
  (property "Datasheet" "" (at 118.11 59.69 0) (hide yes) (show_name no) (do_not_autoplace no) (effects (font (size 1.27 1.27))))
  (property "Description" "test point" (at 113.03 59.69 0) (hide yes) (show_name no) (do_not_autoplace no) (effects (font (size 1.27 1.27))))
  (pin "1")))
